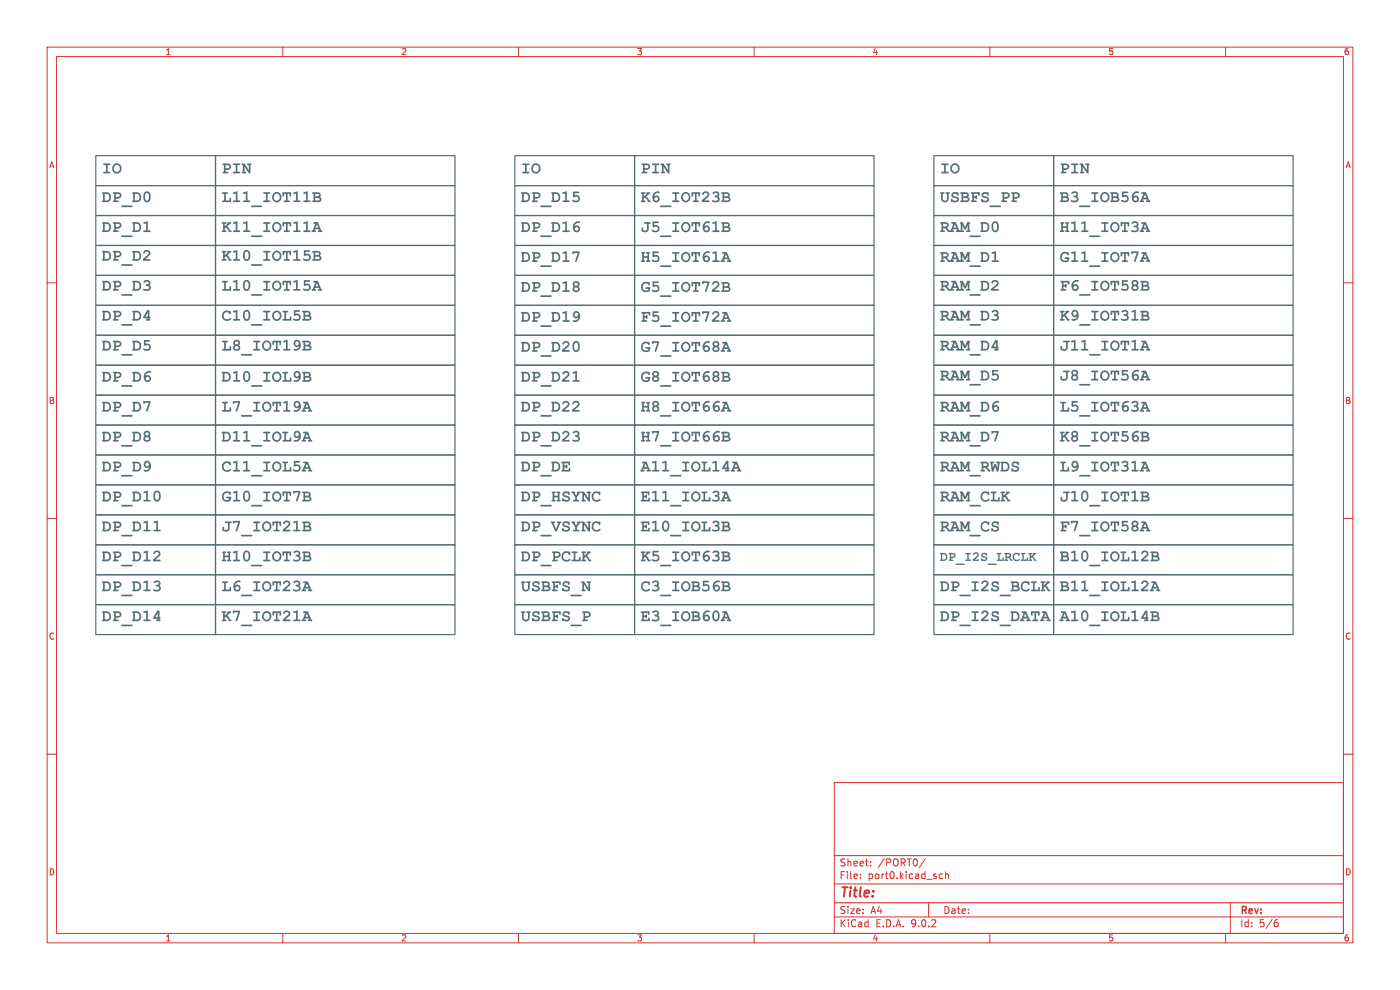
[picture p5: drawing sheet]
<svg xmlns="http://www.w3.org/2000/svg" width="297mm" height="210mm" viewBox="0 0 297 210" stroke-linecap="round" stroke-linejoin="round" font-family="sans-serif">
<g fill="none" stroke="#dc322f" stroke-width=".21">
<path d="M10 10h277v190h-277zM12 12h273v186h-273zM60 10v2M110 10v2M160 10v2M210 10v2M260 10v2M10 60h2M285 60h2M10 110h2M285 110h2M10 160h2"/>
<path d="M177 166h108v32h-108zM285 160h2M60 198v2M110 198v2M160 198v2M177 194.5h108M177 191.5h108M177 187.5h108M177 181.5h108M182.5 186.3v.1M182.5 185.5v.1M184.7 183.6v.1"/>
<path d="M184.7 182.8v.1M196.3 182.1l-1.3 2M197 191.5v3M199.2 186.1l.3 .3 .5-.1M200 185.5l-.5-.1-.3 .3M200.6 185.5l.2-.1 .4 .1v.9M200.6 184.9v1.5M210 198v2M260 198v2M261 191.5v6.5M270.6 195.7h.4l.2 .3-.1 .5-.5 .1M271 195.1l-.4 .1"/>
</g>
<g fill="none" stroke="#586e75" stroke-width=".25">
<path d="M20.3 33h25.4v6.4h-25.4zM20.3 39.4h25.4v6.3h-25.4zM45.7 33h50.8v6.4h-50.8zM45.7 39.4h50.8v6.3h-50.8zM109.2 33h25.4v6.4h-25.4zM109.2 39.4h25.4v6.3h-25.4zM134.6 33h50.8v6.4h-50.8zM134.6 39.4h50.8v6.3h-50.8zM198.1 39.4h25.4v6.3h-25.4zM198.1 33h25.4v6.4h-25.4zM223.5 39.4h50.8v6.3h-50.8zM223.5 33h50.8v6.4h-50.8z"/>
<path d="M20.3 45.7h25.4v6.4h-25.4zM20.3 52.1h25.4v6.3h-25.4zM20.3 58.4h25.4v6.4h-25.4zM45.7 52.1h50.8v6.3h-50.8zM45.7 58.4h50.8v6.4h-50.8zM45.7 45.7h50.8v6.4h-50.8zM109.2 58.4h25.4v6.4h-25.4zM109.2 52.1h25.4v6.3h-25.4zM109.2 45.7h25.4v6.4h-25.4zM134.6 52.1h50.8v6.3h-50.8zM134.6 58.4h50.8v6.4h-50.8zM134.6 45.7h50.8v6.4h-50.8z"/>
<path d="M198.1 58.4h25.4v6.4h-25.4zM198.1 52.1h25.4v6.3h-25.4zM198.1 45.7h25.4v6.4h-25.4zM223.5 52.1h50.8v6.3h-50.8zM223.5 58.4h50.8v6.4h-50.8zM223.5 45.7h50.8v6.4h-50.8zM20.3 77.5h25.4v6.3h-25.4zM20.3 64.8h25.4v6.3h-25.4zM20.3 71.1h25.4v6.4h-25.4zM45.7 77.5h50.8v6.3h-50.8zM45.7 64.8h50.8v6.3h-50.8zM45.7 71.1h50.8v6.4h-50.8z"/>
<path d="M109.2 64.8h25.4v6.3h-25.4zM109.2 71.1h25.4v6.4h-25.4zM109.2 77.5h25.4v6.3h-25.4zM134.6 64.8h50.8v6.3h-50.8zM134.6 71.1h50.8v6.4h-50.8zM134.6 77.5h50.8v6.3h-50.8zM198.1 71.1h25.4v6.4h-25.4zM198.1 77.5h25.4v6.3h-25.4zM198.1 64.8h25.4v6.3h-25.4zM223.5 71.1h50.8v6.4h-50.8zM223.5 77.5h50.8v6.3h-50.8zM223.5 64.8h50.8v6.3h-50.8z"/>
<path d="M20.3 96.5h25.4v6.4h-25.4zM20.3 90.2h25.4v6.3h-25.4zM20.3 83.8h25.4v6.4h-25.4zM45.7 90.2h50.8v6.3h-50.8zM45.7 83.8h50.8v6.4h-50.8zM45.7 96.5h50.8v6.4h-50.8zM109.2 96.5h25.4v6.4h-25.4zM109.2 90.2h25.4v6.3h-25.4zM109.2 83.8h25.4v6.4h-25.4zM134.6 83.8h50.8v6.4h-50.8zM134.6 90.2h50.8v6.3h-50.8zM134.6 96.5h50.8v6.4h-50.8z"/>
<path d="M198.1 83.8h25.4v6.4h-25.4zM198.1 96.5h25.4v6.4h-25.4zM198.1 90.2h25.4v6.3h-25.4zM223.5 90.2h50.8v6.3h-50.8zM223.5 96.5h50.8v6.4h-50.8zM223.5 83.8h50.8v6.4h-50.8zM20.3 115.6h25.4v6.3h-25.4zM20.3 109.2h25.4v6.4h-25.4zM20.3 102.9h25.4v6.3h-25.4zM45.7 115.6h50.8v6.3h-50.8zM45.7 102.9h50.8v6.3h-50.8zM45.7 109.2h50.8v6.4h-50.8z"/>
<path d="M109.2 102.9h25.4v6.3h-25.4zM109.2 109.2h25.4v6.4h-25.4zM109.2 115.6h25.4v6.3h-25.4zM134.6 109.2h50.8v6.4h-50.8zM134.6 102.9h50.8v6.3h-50.8zM134.6 115.6h50.8v6.3h-50.8zM198.1 109.2h25.4v6.4h-25.4zM198.1 102.9h25.4v6.3h-25.4zM198.1 115.6h25.4v6.3h-25.4zM223.5 102.9h50.8v6.3h-50.8zM223.5 109.2h50.8v6.4h-50.8zM223.5 115.6h50.8v6.3h-50.8z"/>
<path d="M20.3 121.9h25.4v6.4h-25.4zM20.3 128.3h25.4v6.3h-25.4zM45.7 128.3h50.8v6.3h-50.8zM45.7 121.9h50.8v6.4h-50.8zM109.2 128.3h25.4v6.3h-25.4zM109.2 121.9h25.4v6.4h-25.4zM134.6 121.9h50.8v6.4h-50.8zM134.6 128.3h50.8v6.3h-50.8zM198.1 121.9h25.4v6.4h-25.4zM198.1 128.3h25.4v6.3h-25.4zM223.5 128.3h50.8v6.3h-50.8zM223.5 121.9h50.8v6.4h-50.8z"/>
</g>
<g font-size="3.5" fill="#586e75">
<text x="21.6" y="37.7">IO</text>
<text x="47" y="37.7">PIN</text>
<text x="110.5" y="37.7">IO</text>
<text x="135.9" y="37.7">PIN</text>
<text x="199.4" y="37.7">IO</text>
<text x="224.8" y="37.7">PIN</text>
<text x="21.6" y="43.8">DP_D0</text>
<text x="47" y="43.8">L11_IOT11B</text>
<text x="110.5" y="43.8">DP_D15</text>
<text x="135.9" y="43.8">K6_IOT23B</text>
<text x="199.4" y="43.8">USBFS_PP</text>
<text x="224.8" y="43.8">B3_IOB56A</text>
<text x="21.6" y="50.2">DP_D1</text>
<text x="47" y="50.2">K11_IOT11A</text>
<text x="110.5" y="50.2">DP_D16</text>
<text x="135.9" y="50.2">J5_IOT61B</text>
<text x="199.4" y="50.2">RAM_D0</text>
<text x="224.8" y="50.2">H11_IOT3A</text>
<text x="21.6" y="56.3">DP_D2</text>
<text x="47" y="56.3">K10_IOT15B</text>
<text x="110.5" y="56.5">DP_D17</text>
<text x="135.9" y="56.5">H5_IOT61A</text>
<text x="199.4" y="56.5">RAM_D1</text>
<text x="224.8" y="56.5">G11_IOT7A</text>
<text x="21.6" y="62.6">DP_D3</text>
<text x="47" y="62.6">L10_IOT15A</text>
<text x="110.5" y="62.9">DP_D18</text>
<text x="135.9" y="62.9">G5_IOT72B</text>
<text x="199.4" y="62.6">RAM_D2</text>
<text x="224.8" y="62.6">F6_IOT58B</text>
<text x="21.6" y="69">DP_D4</text>
<text x="47" y="69">C10_IOL5B</text>
<text x="110.5" y="69.2">DP_D19</text>
<text x="135.9" y="69.2">F5_IOT72A</text>
<text x="199.4" y="69">RAM_D3</text>
<text x="224.8" y="69">K9_IOT31B</text>
<text x="21.6" y="75.3">DP_D5</text>
<text x="47" y="75.3">L8_IOT19B</text>
<text x="110.5" y="75.6">DP_D20</text>
<text x="135.9" y="75.6">G7_IOT68A</text>
<text x="199.4" y="75.3">RAM_D4</text>
<text x="224.8" y="75.3">J11_IOT1A</text>
<text x="21.6" y="81.9">DP_D6</text>
<text x="47" y="81.9">D10_IOL9B</text>
<text x="110.5" y="81.9">DP_D21</text>
<text x="135.9" y="81.9">G8_IOT68B</text>
<text x="199.4" y="81.7">RAM_D5</text>
<text x="224.8" y="81.7">J8_IOT56A</text>
<text x="21.6" y="88.3">DP_D7</text>
<text x="47" y="88.3">L7_IOT19A</text>
<text x="110.5" y="88.3">DP_D22</text>
<text x="135.9" y="88.3">H8_IOT66A</text>
<text x="199.4" y="88.3">RAM_D6</text>
<text x="224.8" y="88.3">L5_IOT63A</text>
<text x="21.6" y="94.6">DP_D8</text>
<text x="47" y="94.6">D11_IOL9A</text>
<text x="110.5" y="94.6">DP_D23</text>
<text x="135.9" y="94.6">H7_IOT66B</text>
<text x="199.4" y="94.6">RAM_D7</text>
<text x="224.8" y="94.6">K8_IOT56B</text>
<text x="21.6" y="101">DP_D9</text>
<text x="47" y="101">C11_IOL5A</text>
<text x="110.5" y="101">DP_DE</text>
<text x="135.9" y="101">A11_IOL14A</text>
<text x="199.4" y="101">RAM_RWDS</text>
<text x="224.8" y="101">L9_IOT31A</text>
<text x="21.6" y="107.3">DP_D10</text>
<text x="47" y="107.3">G10_IOT7B</text>
<text x="110.5" y="107.3">DP_HSYNC</text>
<text x="135.9" y="107.3">E11_IOL3A</text>
<text x="199.4" y="107.3">RAM_CLK</text>
<text x="224.8" y="107.3">J10_IOT1B</text>
<text x="21.6" y="113.7">DP_D11</text>
<text x="47" y="113.7">J7_IOT21B</text>
<text x="110.5" y="113.7">DP_VSYNC</text>
<text x="135.9" y="113.7">E10_IOL3B</text>
<text x="199.4" y="113.7">RAM_CS</text>
<text x="224.8" y="113.7">F7_IOT58A</text>
<text x="21.6" y="120">DP_D12</text>
<text x="47" y="120">H10_IOT3B</text>
<text x="110.5" y="120">DP_PCLK</text>
<text x="135.9" y="120">K5_IOT63B</text>
<text x="224.8" y="120">B10_IOL12B</text>
<text x="21.6" y="126.4">DP_D13</text>
<text x="47" y="126.4">L6_IOT23A</text>
<text x="110.5" y="126.4">USBFS_N</text>
<text x="135.9" y="126.4">C3_IOB56B</text>
<text x="199.4" y="126.4">DP_I2S_BCLK</text>
<text x="224.8" y="126.4">B11_IOL12A</text>
<text x="21.6" y="132.7">DP_D14</text>
<text x="47" y="132.7">K7_IOT21A</text>
<text x="110.5" y="132.7">USBFS_P</text>
<text x="135.9" y="132.7">E3_IOB60A</text>
<text x="199.4" y="132.7">DP_I2S_DATA</text>
<text x="224.8" y="132.7">A10_IOL14B</text>
</g>
<text font-size="2.8" fill="#586e75" x="199.4" y="119.8">DP_I2S_LRCLK</text>
<text font-size="2.8" fill="#dc322f" x="178" y="190.9">Title:</text>
<g font-size="2.1" fill="#dc322f">
<text x="178" y="184">Sheet:</text>
<text x="186.2" y="184">/PORT0/</text>
<text x="178" y="186.7">File:</text>
<text x="184.1" y="186.7">port0.kicad_sch</text>
<text x="178" y="196.9">KiCad</text>
<text x="178" y="194.1">Size:</text>
<text x="184.7" y="194.1">A4</text>
<text x="185.7" y="196.9">E.D.A.</text>
<text x="193.3" y="196.9">9.0.2</text>
<text x="200" y="194.1">Date:</text>
<text x="263" y="194.3">Rev:</text>
<text x="263" y="196.9">Id:</text>
<text x="267.1" y="196.9">5/6</text>
</g>
<g font-size="1.8" fill="#dc322f">
<text x="35" y="11.9">1</text>
<text x="85" y="11.9">2</text>
<text x="135" y="11.9">3</text>
<text x="185" y="11.9">4</text>
<text x="235" y="11.9">5</text>
<text x="285" y="11.9">6</text>
<text x="10.3" y="35.9">A</text>
<text x="285.3" y="35.9">A</text>
<text x="10.3" y="85.9">B</text>
<text x="285.3" y="85.9">B</text>
<text x="10.3" y="135.9">C</text>
<text x="285.3" y="135.9">C</text>
<text x="10.3" y="185.9">D</text>
<text x="285.3" y="185.9">D</text>
<text x="35" y="199.9">1</text>
<text x="85" y="199.9">2</text>
<text x="135" y="199.9">3</text>
<text x="185" y="199.9">4</text>
<text x="235" y="199.9">5</text>
<text x="285" y="199.9">6</text>
</g>
</svg>
